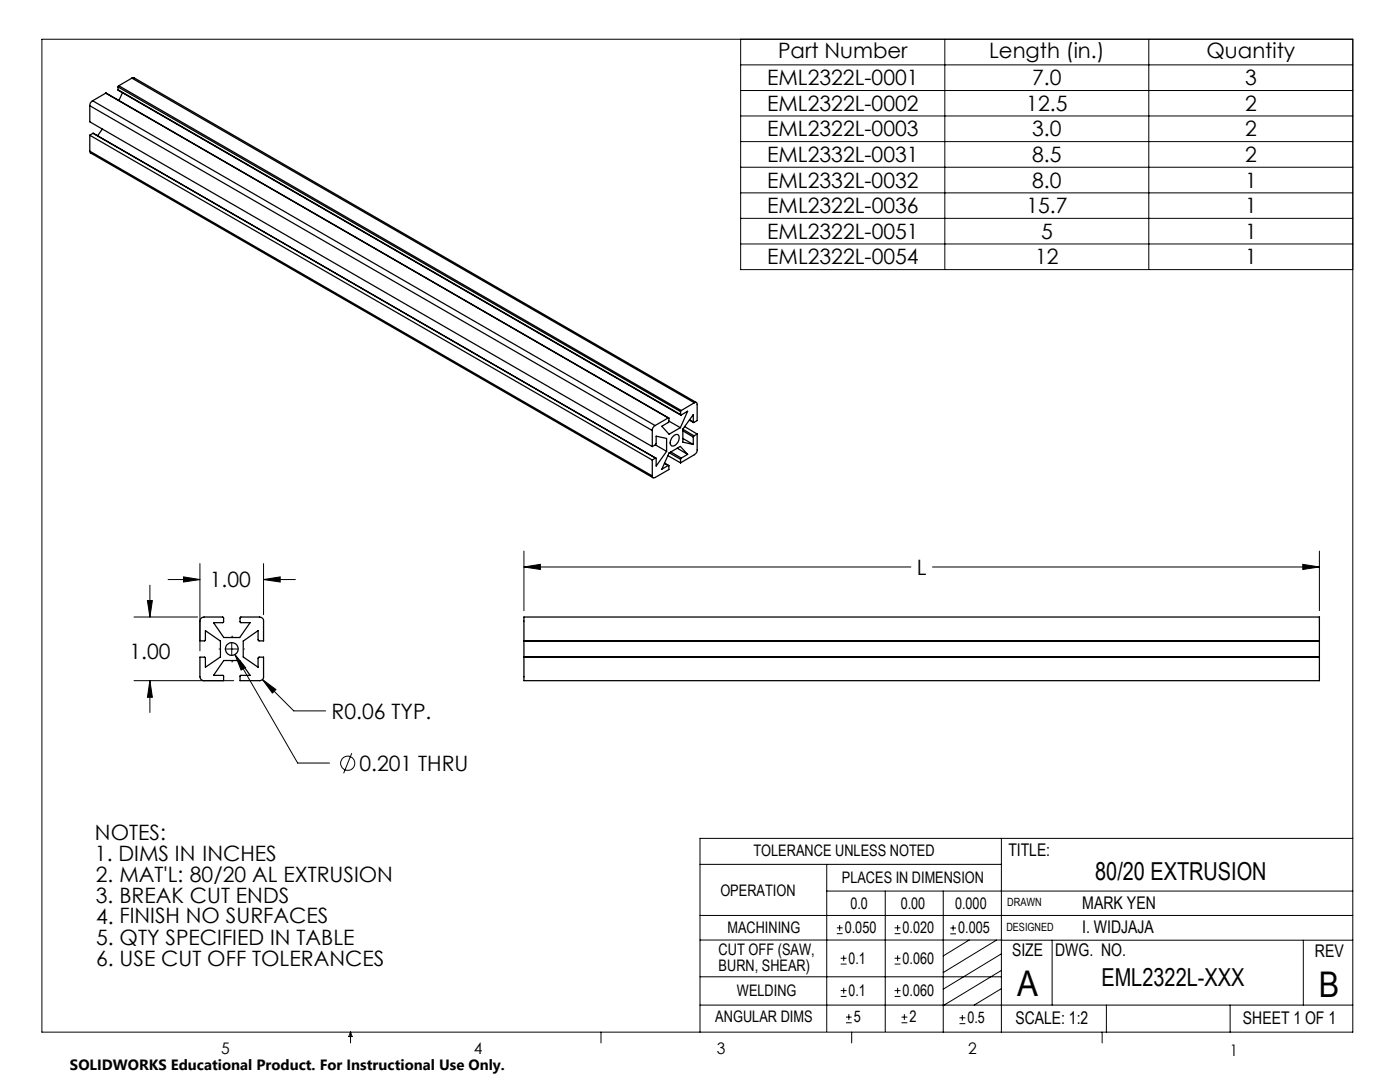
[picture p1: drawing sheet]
<svg xmlns="http://www.w3.org/2000/svg" width="279mm" height="216mm" viewBox="0 0 279 216" stroke-linecap="round" stroke-linejoin="round" font-family="sans-serif">
<g fill="none" stroke="#000" stroke-width=".2">
<path d="M8.4 7.8h261.6v198.2h-261.6zM147.8 7.8v46h122.2M147.8 12.9h122.2M147.8 18.1h122.2M188.6 7.8v46M229.3 7.8v46M147.8 23.1h122.2M147.8 28.3h122.2M147.8 33.4h122.2M147.8 38.5h122.2M147.8 43.6h122.2M147.8 48.7h122.2"/>
<path d="M29.4 119.8h1l-.5 3.3zM29.9 116.8v6.3M33.5 115.6h6.4M36.6 115.1l3.3 .5-3.3 .5zM39.9 112.5v17.4M52.6 115.6l3.3-.5v1zM52.6 112.5v10.2M52.6 115.6h6.3M104.6 113.1l3.2-.5v1zM104.6 110v11.8M104.6 113.1h77.2M186.1 113.1h77.2"/>
<path d="M260 112.6l3.3 .5-3.3 .5zM263.3 110v11.8M26.7 123.1h12.7M26.7 135.8h19.9M29.9 135.8l.5 3.3h-1zM29.9 135.8v6.4M43.7 129.5h.1M45 129.5h2.5M46.2 127h.1M46.2 132h.1M46.2 128.2v2.6M46.9 130.6l2.1 2.6-.9 .5z"/>
<path d="M46.9 130.6l12.5 21.7h6.4M48.8 129.5h.1M52.4 135.6l2.7 2-.7 .7zM52.4 135.6l6.2 6.3h6.4M70.2 150.3l-1.6 4M139.7 172.5h60.1M165 177.8h105M165 172.5v33.3M176.7 177.8v28M188.2 177.8v28.2M199.8 167.3v38.7M270 167.3h-130.3v38.7"/>
<path d="M139.7 182.7h130.3M139.7 187.6h60.2M139.7 194.9h60.1M167 186.3h1.2M167 185.1h1.2M167.6 184.6v1.1M167.8 198.8h1.1M167.8 197.7h1.1M167.8 192.4h1.1M167.8 191.2h1.1M168.4 190.6v1.2M168.4 197.1v1.2"/>
<path d="M178.5 198.8h1.2M178.5 197.7h1.2M178.5 192.4h1.2M178.5 191.2h1.2M178.5 186.3h1.2M178.5 185.1h1.2M179.1 184.6v1.1M179.1 190.6v1.2M179.1 197.1v1.2M189.7 185.2h1.1M189.7 186.3h1.1M190.2 184.6v1.1"/>
<path d="M193.4 187.6l-5.2 3.1M198.9 187.6l-10.7 6.5M199.8 187.6h70.2M199.8 197.3l-5.4 3.3M199.8 193.6l-11.6 7.1M199.8 190.3l-11.6 7.1M210 187.6v13M260.1 187.6v13M70 206v2.1M70 206l.3 .8h-.7zM119.9 206v2.1M139.7 200.6h130.3"/>
<path d="M168.8 204.1h1.2M168.8 203h1.2M169.4 202.4v1.1M170 206v2.1M179.9 204.1h1.2M179.9 203h1.2M180.5 202.4v1.1M191.5 204.3h1.2M191.5 203.1h1.2M192.1 202.5v1.2M220 206v2.1M220.8 200.6v5.4"/>
<path d="M245.5 200.6v5.4"/>
<circle cx="69.4" cy="152.3" r="1.41"/>
</g>
<path d="M104.6 113.1l3.2-.5v1zM260 112.6l3.3 .5-3.3 .5zM36.6 115.1l3.3 .5-3.3 .5zM52.6 115.6l3.3-.5v1zM29.4 119.8h1l-.5 3.3zM29.9 135.8l.5 3.3h-1zM52.4 135.6l2 2.7 .7-.7zM46.9 130.6l1.2 3.1 .9-.5z" fill="#000"/>
<g fill="none" stroke="#000" stroke-width=".25">
<path d="M21.1 18.6l112.4 64.8M21.1 18.6l-2.6 1.5M21.1 18.6l112.2 64.8M23.6 17.9l112.3 64.9M23.6 17.4l112.2 64.7M23.6 17.9l112.2 64.8M23.6 17.4v.5M23.7 17.1l-.1 .3M23.7 17.1l112.3 64.8M24.4 18.5l-.7 1.5M26.3 15.6l.4-.1 112.3 64.8M26.3 15.6l112.3 64.8"/>
<path d="M26.3 15.6l-2.6 1.5M17.9 30.2l.1 .3 112.3 64.8M17.9 21.1l112.3 64.8M17.9 21.1v3.2l112.3 64.8M17.9 27v3.2M17.9 27l112.3 64.8M17.9 30.2l112.3 64.8M18.5 20.1a1.11 1.11 0 0 0-.6 1M18.5 20.1l112.2 64.8M18.6 26.6l112.3 64.8M18.6 26.6l-.7 .4M18.6 26.6l112.2 64.8"/>
<path d="M20.4 25.8l-.9 1.3M130.2 89.1l.7-.5 .1-1.6 2 .5v2.6M130.2 85.9v3.2M130.2 91.8v3.2M130.7 84.9a1.11 1.11 0 0 0-.5 1M130.8 88.8l2.2 1.3M130.8 91.4l-.6 .4M132.6 92.4l.9 .5M132.6 92.5l.7 .4M133 90.1l-2 2.9v-1.5l-.2-.1M133.3 90.9l2.5 1.5M133.3 83.4h.2l-.1 .9-1.3 .8 1.4 1.5 2.3-1.3"/>
<path d="M133.3 92.9h.2v.8l-2.8 1.6a.34 .34 0 0 1-.4 0 .34 .34 0 0 1-.1-.3M133.3 83.4l-2.6 1.5M133.5 84l2.3 1.3M133.6 90.3l2.2 1.4M133.8 90.2l2.2 1.2M134.3 87.1a.64 .64 0 0 1 .8-.4 .64 .64 0 0 1 .4 .8l-.4 1a.7 .7 0 0 1-.7 .5 .7 .7 0 0 1-.7-.6l.2-.7zM135.1 89.4l2.1 1.3M135.8 82.7l.1 .1 1.3-.7-1.4 3.2M135.8 82.1v.6M135.8 91.7v.7M136 81.9l-.2 .2M136 91.4l-.2 .3"/>
<path d="M136.3 87.5l2.1 1.2M136.3 86l2.1 1.2M136.3 85.7l2.2 1.3M136.6 85.1l2.5 1.5M137.2 90.7l-1.2 .7M137.2 90.7l-1.4-1.6-2.3 1.3-1.4 3.2 1.2-.7M137.6 83.8l.8 .5M137.6 83.8l.8 .4M138.4 84.2v-1.5l-2.1 2.9v2.6l2.1 .5M138.4 87.2v1.5M138.5 87l-.1 .2M138.6 80.4a.34 .34 0 0 1 .4-.1 .34 .34 0 0 1 .1 .4v3.2l-.6 .4-.1-.1"/>
<path d="M138.6 80.4l-2.6 1.5M139.1 86.6v3.2a1 1 0 0 1-.5 .9l-2.8 1.7M139.1 86.6l-.6 .4M40.1 123.4l.6-.3 3.9 .1v1h-2l2.1 3h3.1l2.1-3h-1.9l-.1-1 3.9-.1a.78 .78 0 0 1 .8 .8v4l-1.1-.1v-2l-3 2.1v3.2l3 2v-1.9l1.1-.1v3.9a.73 .73 0 0 1-.8 .8h-3.9v-1h2l-2.1-3h-3.1l-2.1 3h1.9l.1 1h-3.9a.78 .78 0 0 1-.8-.8v-3.9l1.1 .1v1.9l3-2v-3.2l-3-2.1v2l-1.1 .1v-4zM104.6 123.1h158.7v12.7h-158.7zM104.6 127.9h158.7M104.6 131.1h158.7"/>
<circle cx="46.3" cy="129.5" r="1.28"/>
</g>
<g font-size="7.1">
<text x="203" y="198.7">A</text>
<text x="263.2" y="198.9">B</text>
</g>
<g font-size="4.9">
<text x="218.6" y="175.7">80/20 EXTRUSION</text>
<text x="219.8" y="196.7">EML2322L-XXX</text>
</g>
<g font-size="4.2">
<text x="155.3" y="11.5">Part Number</text>
<text x="197.4" y="11.5">Length (in.)</text>
<text x="240.8" y="11.5">Quantity</text>
<text x="153.1" y="17">EML2322L-0001</text>
<text x="206" y="17">7.0</text>
<text x="248.5" y="17">3</text>
<text x="153.1" y="22.1">EML2322L-0002</text>
<text x="204.8" y="22.1">12.5</text>
<text x="248.5" y="22.1">2</text>
<text x="153.1" y="27.2">EML2322L-0003</text>
<text x="206" y="27.2">3.0</text>
<text x="248.5" y="27.2">2</text>
<text x="153.1" y="32.3">EML2332L-0031</text>
<text x="206" y="32.3">8.5</text>
<text x="248.5" y="32.3">2</text>
<text x="153.1" y="37.4">EML2332L-0032</text>
<text x="206" y="37.4">8.0</text>
<text x="248.5" y="37.4">1</text>
<text x="153.1" y="42.5">EML2322L-0036</text>
<text x="153.1" y="47.6">EML2322L-0051</text>
<text x="204.8" y="42.5">15.7</text>
<text x="207.8" y="47.6">5</text>
<text x="248.5" y="42.5">1</text>
<text x="248.5" y="47.6">1</text>
<text x="153.1" y="52.7">EML2322L-0054</text>
<text x="206.6" y="52.7">12</text>
<text x="248.5" y="52.7">1</text>
<text x="41.9" y="117.2">1.00</text>
<text x="183" y="114.7">L</text>
<text x="25.8" y="131.5">1.00</text>
<text x="66.2" y="143.4">R0.06 TYP.</text>
<text x="71.7" y="153.8">0.201 THRU</text>
<text x="19" y="167.5">NOTES:</text>
<text x="19" y="171.7">1. DIMS IN INCHES</text>
<text x="19.1" y="176">2. MAT'L: 80/20 AL EXTRUSION</text>
<text x="19.1" y="180.2">3. BREAK CUT ENDS</text>
<text x="19.2" y="184.3">4. FINISH NO SURFACES</text>
<text x="19.2" y="188.5">5. QTY SPECIFIED IN TABLE</text>
<text x="19.2" y="192.7">6. USE CUT OFF TOLERANCES</text>
</g>
<g font-size="3.5">
<text x="201.2" y="170.7">TITLE:</text>
<text x="216" y="181.4">MARK YEN</text>
<text x="202" y="190.8">SIZE</text>
<text x="210.6" y="190.8">DWG. NO.</text>
<text x="216" y="186.2">I. WIDJAJA</text>
<text x="262.4" y="190.9">REV</text>
<text x="202.7" y="204.4">SCALE: 1:2</text>
<text x="248.1" y="204.4">SHEET 1 OF 1</text>
</g>
<g font-size="3.2">
<text x="150.4" y="170.8">TOLERANCE UNLESS NOTED</text>
<text x="143.8" y="178.9">OPERATION</text>
<text x="168" y="176.2">PLACES IN DIMENSION</text>
<text x="169.7" y="181.4">0.0</text>
<text x="179.8" y="181.4">0.00</text>
<text x="190.6" y="181.4">0.000</text>
<text x="143.4" y="190.5">CUT OFF (SAW,</text>
<text x="145.2" y="186.2">MACHINING</text>
<text x="168.6" y="186.2">0.050</text>
<text x="180.1" y="186.2">0.020</text>
<text x="191.2" y="186.2">0.005</text>
<text x="143.4" y="193.7">BURN, SHEAR)</text>
<text x="169.4" y="192.3">0.1</text>
<text x="180.1" y="192.3">0.060</text>
<text x="147.1" y="198.7">WELDING</text>
<text x="169.4" y="198.7">0.1</text>
<text x="180.1" y="198.7">0.060</text>
<text x="142.8" y="204">ANGULAR DIMS</text>
<text x="170.4" y="204">5</text>
<text x="181.5" y="204">2</text>
<text x="193.1" y="204.2">0.5</text>
<text x="44.2" y="210.4">5</text>
<text x="94.6" y="210.3">4</text>
<text x="143.1" y="210.4">3</text>
<text x="193.2" y="210.3">2</text>
<text x="245.4" y="210.6">1</text>
</g>
<text font-size="3" x="14" y="213.5">SOLIDWORKS Educational Product. For Instructional Use Only.</text>
<g font-size="2.3">
<text x="200.8" y="185.7">DESIGNED</text>
<text x="201" y="180.9">DRAWN</text>
</g>
</svg>
